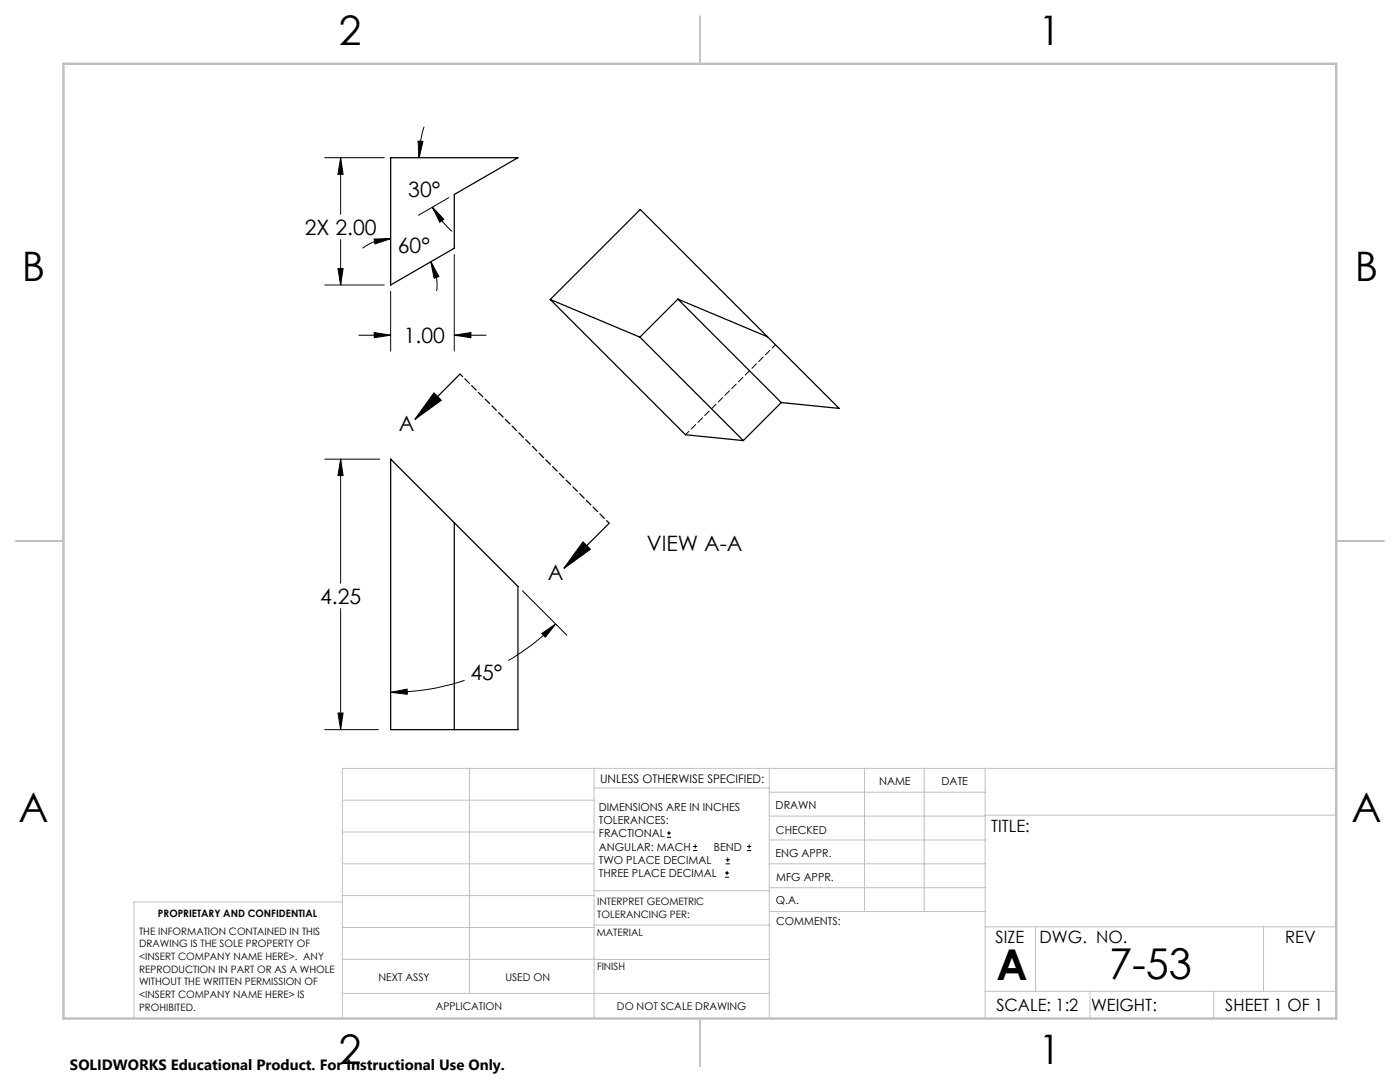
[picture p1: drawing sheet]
<svg xmlns="http://www.w3.org/2000/svg" width="279mm" height="216mm" viewBox="0 0 279 216" stroke-linecap="round" stroke-linejoin="round" font-family="sans-serif">
<g fill="none" stroke="#000" stroke-width=".2">
<path d="M64.8 31.5h11.9M68 31.5l.5 3.3h-1zM68 31.5v11.3M83.4 28.2h1l-.8 3.3zM84.6 25.3a20.9 20.9 0 0 0-1 6.2M89.6 39.4l-6.1 3.5M64.8 56.9h11.9M67.5 53.6h1l-.5 3.3zM68 47.8v9.1M74.6 47.7l3.4-.1-3.2 1.1zM78 47.6h-.5a9.4 9.4 0 0 0-5.1 1.9M78 58.1v12"/>
<path d="M86 52.2l1.6 3-1 .3zM86 52.2a9.3 9.3 0 0 1 1.1 5.9M86.3 41.3l2.3 2.4-.8 .6zM86.3 41.3a19.4 19.4 0 0 0 3.9 4.9M90.7 50.8v19.3M71.6 66.9h6.4M74.7 66.4l3.3 .5-3.3 .5zM90.7 66.9l3.3-.5v1zM90.7 66.9h6.3M64.8 91.6h11M68 91.6l.5 3.3h-1zM68 91.6v24.8"/>
<path d="M104.3 117.9l8.8 8.9M68 121.4v24.2M78 138.1l3.2-.6 .1 1zM92.7 135.7a45.2 45.2 0 0 1-14.7 2.4M108.1 126.4l2.8-1.9-2.1 2.6zM110.9 124.5a44.4 44.4 0 0 1-9.5 7.3M64.8 145.6h10.7M67.5 142.3h1l-.5 3.3zM133.1 167.1h.8M133.1 166.2h.8M133.5 165.8v.9M138.3 169.7h.8"/>
<path d="M138.3 168.9h.8M138.7 168.5v.8M144.7 175h.8M144.7 174.2h.8M144.8 172.4h.9M144.8 171.6h.9M145.1 173.8v.8M145.2 171.1v.9M149.1 169.7h.8M149.1 168.9h.8M149.5 168.5v.8"/>
</g>
<g fill="none" stroke="#000" stroke-width=".25">
<path d="M78 31.5h25.4l-12.7 7.3v10.7l-12.7 7.4zM109.8 59.8l17.9 7.5M109.8 59.8l18-18 25.4 25.4M109.8 59.8l27 26.9 11.5 1.2M135.3 59.7l-7.6 7.6M135.3 59.7l17.9 7.5M135.3 59.7l20.6 20.6M86.6 78.4l1.5 1.5-5.3 3.7zM91.8 74.6l-9 9M127.7 67.3l20.6 20.6M153.2 67.2l14.3 14.3-11.6-1.2M78 91.6l25.4 25.4v28.6h-25.4z"/>
<path d="M155.9 80.3l-7.6 7.6M90.7 104.3v41.3M116.3 108.2l1.5 1.4-5.2 3.8zM121.6 104.4l-9 9"/>
</g>
<path d="M121.6 104.4l-29.8-29.8" fill="none" stroke="#000" stroke-width=".25" stroke-dasharray="1.3 .6" stroke-dashoffset=".6"/>
<g fill="none" stroke="#c0c0c0" stroke-width=".2">
<path d="M68.3 159.7h50.3M93.7 153.3v44.9M118.6 153.3v49.9M118.6 157.2h34.9M153.5 153.3v49.9M153.5 158.1h43.1M172.5 153.3v28.6M184.4 153.3v28.6M196.6 153.3v49.9M266.7 153.3h-198.4v49.9M68.3 178.7h50.3M68.3 172.4h50.3"/>
<path d="M68.3 166h50.3M68.3 180h-41.6v23.2M118.6 177.7h35M153.5 167.6h43.1M153.5 162.8h43.1M153.5 172.4h43.1M153.5 177.1h43.1M196.6 162.7h70.1M68.3 198.2h85.2M68.3 191.4l85.2 .1M68.3 185.1h50.3M118.6 184.6h35"/>
<path d="M153.6 181.9h43M196.6 197.8h70.1M196.6 184.9h70.1M206.7 184.9v12.9M217.5 197.8v5.4M242.2 197.8v5.4M252.2 184.9v12.9"/>
</g>
<path d="M139.7 3.2v9.5M3.1 107.9h9.6M266.7 107.9h9.5M139.7 203.2v9.6" fill="none" stroke="#c0c0c0" stroke-width=".25"/>
<path d="M12.7 12.7h254v190.5h-254z" fill="none" stroke="#c0c0c0" stroke-width=".5"/>
<g fill="#000">
<path d="M116.3 108.2l1.5 1.4-5.2 3.8zM86.6 78.4l1.5 1.5-5.3 3.7z"/>
<path d="M67.5 142.3h1l-.5 3.3zM68 91.6l.5 3.3h-1zM78 138.1l3.2-.6 .1 1zM108.1 126.4l2.8-1.9-2.1 2.6zM68 31.5l.5 3.3h-1zM67.5 53.6h1l-.5 3.3zM74.7 66.4l3.3 .5-3.3 .5zM90.7 66.9l3.3-.5v1zM83.4 28.2h1l-.8 3.3zM86.3 41.3l2.3 2.4-.8 .6zM86 52.2l1.6 3-1 .3zM74.6 47.7l3.4-.1-3.2 1.1z"/>
</g>
<path d="M154.8 68.8l-18 17.9" fill="none" stroke="#000" stroke-width=".2" stroke-dasharray="1.3 .6" stroke-dashoffset=".3"/>
<g font-size="8.5">
<text x="198.9" y="195.5">A</text>
<text x="221.3" y="195.4">7-53</text>
</g>
<g font-size="8.1">
<text x="67.6" y="8.9">2</text>
<text x="207.3" y="8.9">1</text>
<text x="4.4" y="56.1">B</text>
<text x="270.4" y="56.1">B</text>
<text x="3.7" y="164.1">A</text>
<text x="269.7" y="164.1">A</text>
<text x="67.6" y="212.4">2</text>
<text x="207.3" y="212.4">1</text>
</g>
<g font-size="4.2">
<text x="81.5" y="39.3">30°</text>
<text x="60.8" y="46.9">2X 2.00</text>
<text x="79.4" y="50.4">60°</text>
<text x="80.6" y="68.5">1.00</text>
<text x="79.6" y="86">A</text>
<text x="129.1" y="110">VIEW A-A</text>
<text x="109.4" y="115.7">A</text>
<text x="63.9" y="120.5">4.25</text>
<text x="93.9" y="135.6">45°</text>
</g>
<g font-size="3.4">
<text x="197.8" y="166">TITLE:</text>
<text x="198.7" y="188.1">SIZE</text>
<text x="207.5" y="188.1">DWG. NO.</text>
<text x="256.5" y="188.2">REV</text>
<text x="198.8" y="201.7">SCALE: 1:2</text>
<text x="217.7" y="201.8">WEIGHT:</text>
<text x="244.5" y="201.7">SHEET 1 OF 1</text>
</g>
<text font-size="3" x="14" y="213.5">SOLIDWORKS Educational Product. For Instructional Use Only.</text>
<text font-size="2.4" x="119.8" y="156.2">UNLESS OTHERWISE SPECIFIED:</text>
<g font-size="2.2">
<text x="119.5" y="161.8">DIMENSIONS ARE IN INCHES</text>
<text x="154.8" y="161.4">DRAWN</text>
<text x="175.4" y="156.6">NAME</text>
<text x="187.9" y="156.7">DATE</text>
<text x="119.5" y="164.4">TOLERANCES:</text>
<text x="119.5" y="167.1">FRACTIONAL</text>
<text x="154.9" y="166.3">CHECKED</text>
<text x="119.5" y="169.7">ANGULAR: MACH</text>
<text x="119.5" y="172.4">TWO PLACE DECIMAL</text>
<text x="142.5" y="169.7">BEND</text>
<text x="154.8" y="171">ENG APPR.</text>
<text x="119.5" y="175">THREE PLACE DECIMAL</text>
<text x="154.9" y="175.7">MFG APPR.</text>
<text x="154.9" y="180.4">Q.A.</text>
<text x="154.9" y="184.6">COMMENTS:</text>
</g>
<g font-size="2.1">
<text x="75.5" y="195.7">NEXT ASSY</text>
<text x="100.9" y="195.7">USED ON</text>
<text x="86.9" y="201.5">APPLICATION</text>
<text x="123.1" y="201.6">DO NOT SCALE DRAWING</text>
</g>
<g font-size="2">
<text x="31.5" y="182.9">PROPRIETARY AND CONFIDENTIAL</text>
<text x="119.2" y="180.6">INTERPRET GEOMETRIC</text>
<text x="119.2" y="183.1">TOLERANCING PER:</text>
<text x="27.8" y="186.5">THE INFORMATION CONTAINED IN THIS</text>
<text x="27.8" y="189">DRAWING IS THE SOLE PROPERTY OF</text>
<text x="27.8" y="191.6">&lt;INSERT COMPANY NAME HERE&gt;. ANY</text>
<text x="119.1" y="186.7">MATERIAL</text>
<text x="27.8" y="194.1">REPRODUCTION IN PART OR AS A WHOLE</text>
<text x="27.8" y="196.6">WITHOUT THE WRITTEN PERMISSION OF</text>
<text x="119.1" y="193.5">FINISH</text>
<text x="27.8" y="199.1">&lt;INSERT COMPANY NAME HERE&gt; IS</text>
<text x="27.8" y="201.7">PROHIBITED.</text>
</g>
</svg>
